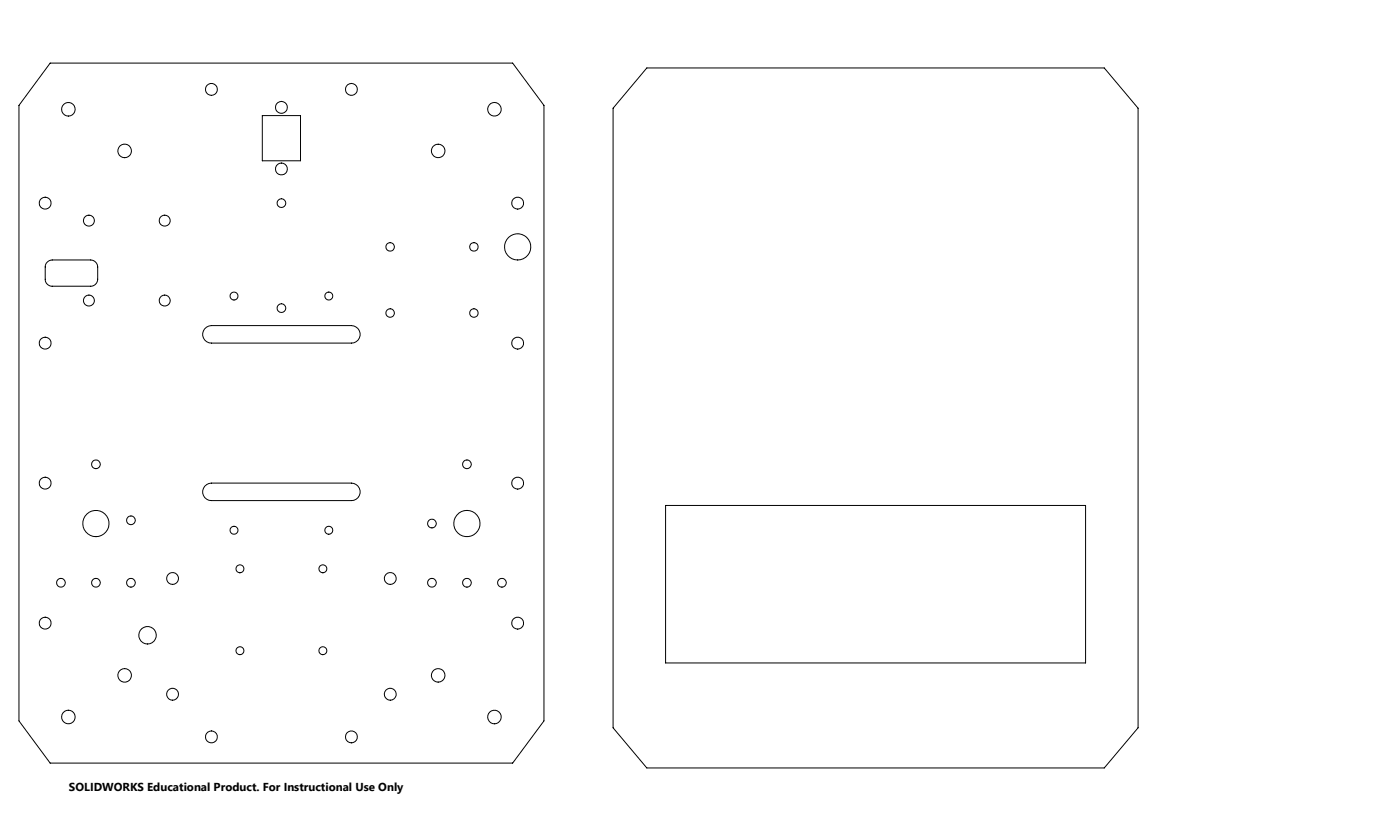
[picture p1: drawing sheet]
<svg xmlns="http://www.w3.org/2000/svg" width="508mm" height="305mm" viewBox="0 0 508 305" stroke-linecap="round" stroke-linejoin="round" font-family="sans-serif">
<g fill="none" stroke="#000" stroke-width=".36">
<path d="M18.2 22.9h167.8l11.4 15.3v223.4l-11.4 15.3h-167.8l-11.3-15.3v-223.4zM234.7 24.7h166l12.3 14.6v224.8l-12.3 14.6h-166l-12.2-14.6v-224.8zM95.2 41.9h13.8v16.4h-13.8zM17.1 95.1l.9-.6 .9-.2h14a2.66 2.66 0 0 1 2.6 2.6v4.4a2.59 2.59 0 0 1-2.6 2.6h-14a2.53 2.53 0 0 1-2.5-2.6v-4.9zM74.3 119.3l1.5-1 .9-.2h50.8a3.2 3.2 0 0 1 3.2 3.2 3.2 3.2 0 0 1-3.2 3.2h-50.8a3.2 3.2 0 0 1-2.9-1.8 3.2 3.2 0 0 1 .5-3.4zM74.3 176.4l1.5-1 .9-.1h50.8a3.2 3.2 0 0 1 3.2 3.2 3.2 3.2 0 0 1-3.2 3.1h-50.8a3.2 3.2 0 0 1-2.9-1.8 3.2 3.2 0 0 1 .5-3.4zM241.5 183.4h152.4v57.2h-152.4z"/>
<circle cx="24.8" cy="39.7" r="2.47"/>
<circle cx="76.7" cy="32.4" r="2.17"/>
<circle cx="102.1" cy="39" r="2.17"/>
<circle cx="127.5" cy="32.4" r="2.17"/>
<circle cx="179.4" cy="39.6" r="2.47"/>
<circle cx="45.2" cy="54.8" r="2.46"/>
<circle cx="159" cy="54.8" r="2.45"/>
<circle cx="16.4" cy="73.7" r="2.17"/>
<circle cx="102.1" cy="73.7" r="1.59"/>
<circle cx="102.1" cy="61.3" r="2.17"/>
<circle cx="187.8" cy="73.7" r="2.17"/>
<circle cx="32.3" cy="80.1" r="1.99"/>
<circle cx="59.8" cy="80.1" r="2"/>
<circle cx="141.6" cy="89.6" r="1.55"/>
<circle cx="172" cy="89.6" r="1.55"/>
<circle cx="187.8" cy="89.6" r="4.8"/>
<circle cx="32.3" cy="109.1" r="1.99"/>
<circle cx="59.8" cy="109.1" r="2"/>
<circle cx="84.9" cy="107.4" r="1.45"/>
<circle cx="102.1" cy="111.8" r="1.59"/>
<circle cx="119.3" cy="107.4" r="1.45"/>
<circle cx="141.6" cy="113.6" r="1.55"/>
<circle cx="172" cy="113.6" r="1.55"/>
<circle cx="16.4" cy="124.5" r="2.17"/>
<circle cx="187.8" cy="124.5" r="2.17"/>
<circle cx="16.4" cy="175.3" r="2.17"/>
<circle cx="34.8" cy="168.5" r="1.58"/>
<circle cx="169.4" cy="168.5" r="1.58"/>
<circle cx="187.8" cy="175.3" r="2.17"/>
<circle cx="34.8" cy="190" r="4.8"/>
<circle cx="47.5" cy="188.8" r="1.58"/>
<circle cx="84.9" cy="192.4" r="1.45"/>
<circle cx="119.3" cy="192.4" r="1.45"/>
<circle cx="156.7" cy="190" r="1.58"/>
<circle cx="169.4" cy="190" r="4.8"/>
<circle cx="22.1" cy="211.5" r="1.58"/>
<circle cx="34.8" cy="211.5" r="1.58"/>
<circle cx="47.5" cy="211.5" r="1.58"/>
<circle cx="62.6" cy="209.9" r="2.15"/>
<circle cx="87.1" cy="206.4" r="1.46"/>
<circle cx="117.1" cy="206.4" r="1.46"/>
<circle cx="141.6" cy="209.9" r="2.15"/>
<circle cx="156.7" cy="211.5" r="1.58"/>
<circle cx="169.4" cy="211.5" r="1.58"/>
<circle cx="182.1" cy="211.5" r="1.58"/>
<circle cx="16.4" cy="226.1" r="2.17"/>
<circle cx="53.5" cy="230.5" r="3.2"/>
<circle cx="87.1" cy="236.1" r="1.45"/>
<circle cx="117.2" cy="236.1" r="1.45"/>
<circle cx="187.8" cy="226.1" r="2.17"/>
<circle cx="45.2" cy="245.1" r="2.46"/>
<circle cx="62.6" cy="251.9" r="2.16"/>
<circle cx="141.6" cy="251.9" r="2.16"/>
<circle cx="159" cy="245.1" r="2.45"/>
<circle cx="24.8" cy="260.2" r="2.47"/>
<circle cx="76.7" cy="267.4" r="2.17"/>
<circle cx="127.5" cy="267.4" r="2.17"/>
<circle cx="179.4" cy="260.2" r="2.47"/>
</g>
<text font-size="4.2" x="25" y="287.2">SOLIDWORKS Educational Product. For Instructional Use Only</text>
</svg>
